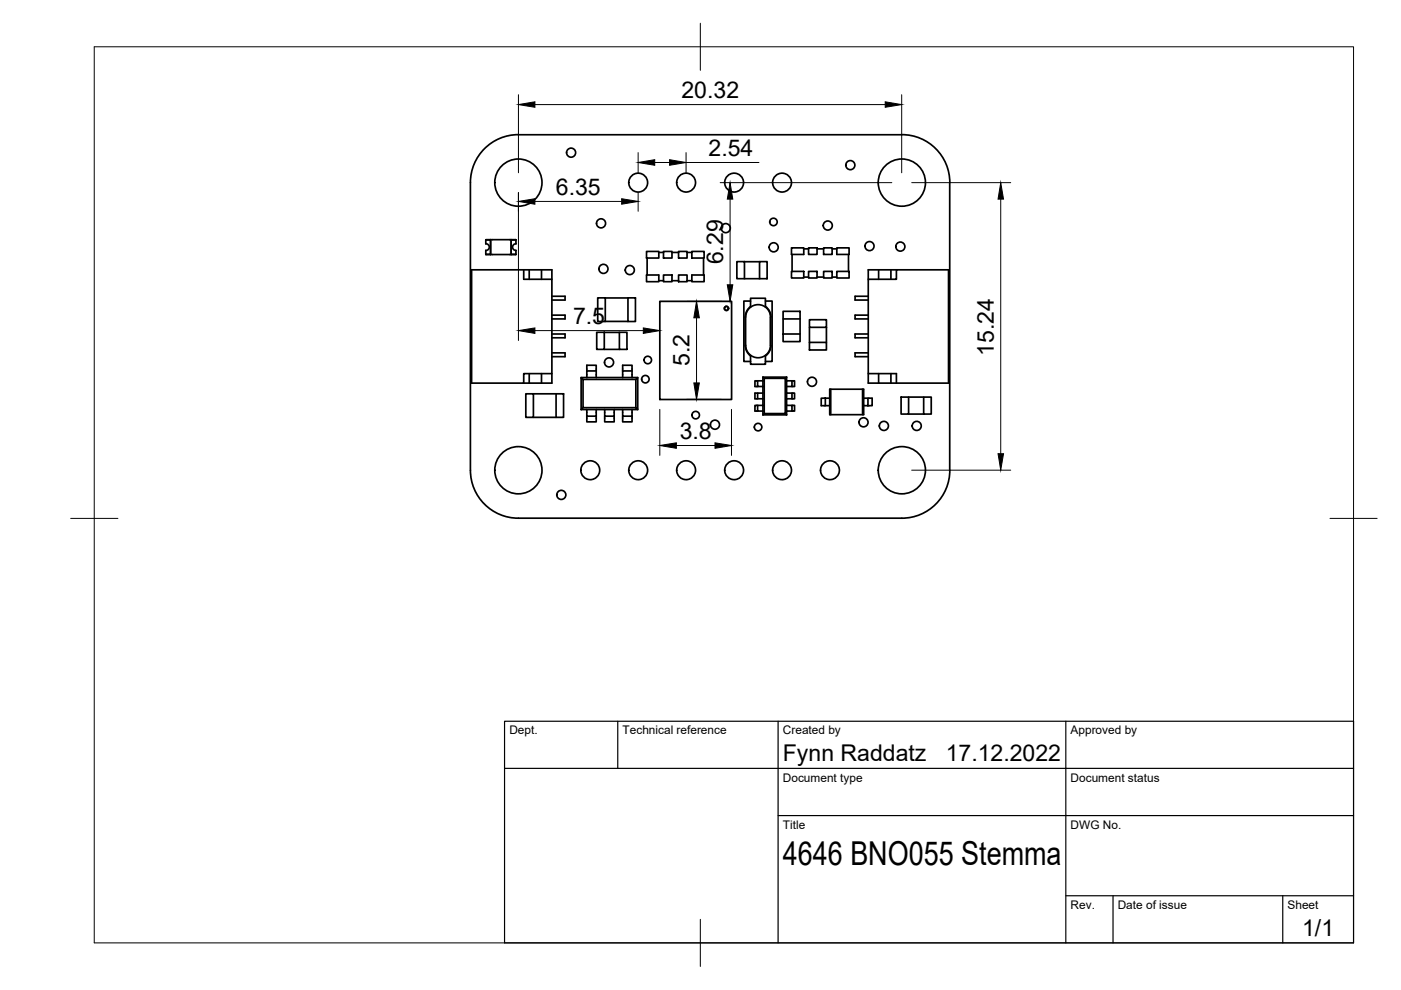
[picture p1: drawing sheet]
<svg xmlns="http://www.w3.org/2000/svg" width="297mm" height="210mm" viewBox="0 0 297 210" stroke-linecap="round" stroke-linejoin="round" font-family="sans-serif">
<!-- layer: Visible -->
<g fill="none" stroke="#000" stroke-width=".36">
<path d="M99.7 38.7v61a10.2 10.2 0 0 0 10.2 10.2M109.9 28.6l81.3-.1a10.2 10.2 0 0 1 10.2 10.2M109.9 28.5a10.2 10.2 0 0 0-10.2 10.2M201.4 38.7v61a10.2 10.2 0 0 1-10.2 10.2h-81.3M103 50.9h1v3h-1v-.8a.71 .71 0 0 0 .7-.7 .71 .71 0 0 0-.7-.7zM103 53.9l1 .1M104 50.8l-1 .1M104 50.8l5.4 .1M104 50.8v3.2M108.4 50.8v3.2M109.4 53.9l-5.4 .1M109.4 51.7h.1"/>
<path d="M109.4 53.1h.1M109.4 51.7a.71 .71 0 0 0-.7 .7 .71 .71 0 0 0 .7 .7M109.4 51.7v-.8h-1v3h1v-.8M111 57.2v2h6v20h-6v2h-11v-24h14.8M112.2 57.2v2M114.8 57.2h2.2v2M114.8 57.2v2M137.1 58.3h2.6v1.4h-2.6zM137.1 53.3h2.6v1.4h-2.6zM137.2 54.7v3.6M139.7 59.5h1M139.7 53.5h1"/>
<path d="M140.7 58.3h1.8v1.4h-1.8zM140.7 53.3h1.8v1.4h-1.8zM142.5 59.5h1.4M142.5 53.5h1.4M143.9 58.3h1.8v1.4h-1.8zM143.9 53.3h1.8v1.4h-1.8zM145.7 59.5h1M145.7 53.5h1M146.7 58.3h2.6v1.4h-2.6zM146.7 53.3h2.6v1.4h-2.6zM149.2 54.7v3.6M156.2 55.5h1.6v3.6h-1.6z"/>
<path d="M157.8 59.1h3.2M157.8 55.5h3.2M161 55.5h1.6v3.6h-1.6zM167.8 52.5h2.6v1.4h-2.6zM167.8 57.5h2.6v1.4h-2.6zM167.9 53.9v3.6M170.4 52.8h1M170.4 58.8h1M171.4 52.5h1.8v1.4h-1.8zM171.4 57.5h1.8v1.4h-1.8zM173.2 52.8h1.4M173.2 58.8h1.4"/>
<path d="M174.6 52.5h1.8v1.4h-1.8zM174.6 57.5h1.8v1.4h-1.8zM176.4 52.8h1M176.4 58.8h1M177.4 52.5h2.6v1.4h-2.6zM177.4 57.5h2.6v1.4h-2.6zM179.9 53.9v3.6M186.3 57.2v2M188.9 57.2v2M190.1 57.2h-6v2M112.2 79.2v2M114.8 79.2v2"/>
<path d="M117 79.2v2h-6M117 66.8h2.8v.8h-2.8M117 62.8h2.8v.8h-2.8M117 74.8h2.8v.8h-2.8M117 70.8h2.8v.8h-2.8M124.4 78.6v-1.2h2v1.2h-2v1.4M126.4 78.6v1.4M126.5 70.5h1.6v3.6h-1.6zM126.7 63.2h1.6v5h-1.6zM128.1 74.1h3.2M128.1 70.5h3.2M128.3 68.1h4.8"/>
<path d="M128.3 63.2h4.8M131.3 70.5h1.6v3.6h-1.6zM132 78.6v-1.2h2v1.2h-2v1.4M133.1 63.2h1.6v5h-1.6zM134 78.6v1.4M139.9 63.9h15.2v20.8h-15.2zM158.1 67.2v6M158.1 73.2a2.64 2.64 0 0 0 2.6 2.7 2.64 2.64 0 0 0 2.7-2.7M158.1 67.2a2.64 2.64 0 0 1 2.6-2.6 2.64 2.64 0 0 1 2.7 2.6M159.1 65.1v-1.9h3.2v1.9M159.1 63.8h-1.4v12.8h1.4M159.1 75.3v1.9h3.2v-1.9"/>
<path d="M159.1 65a2.7 2.7 0 0 0-1.1 2.2v6.1a2.82 2.82 0 0 0 1.1 2.2M161.8 80v3.3M161.8 80h5M161.8 80l.2 .2M162.3 63.8h1.4v12.8h-1.4M162.3 65a2.62 2.62 0 0 1 1.1 2.2v6.1a2.7 2.7 0 0 1-1.1 2.2M163.3 67.2v6M166 66h3.6v1.6h-3.6zM166 70.8h3.6v1.6h-3.6zM166 67.6v3.2M166.8 80v3.3M166.8 80l-.3 .2"/>
<path d="M169.6 67.6v3.2M171.6 72.6h3.6v1.6h-3.6zM171.6 67.8h3.6v1.6h-3.6zM171.6 69.4v3.2M175.2 69.4v3.2M184.1 79.2v2h2.2M184.1 66.8h-2.8v.8h2.8M184.1 62.8h-2.8v.8h2.8M184.1 74.8h-2.8v.8h2.8M184.1 70.8h-2.8v.8h2.8M186.3 79.2v2M188.9 79.2v2"/>
<path d="M111.5 83.5h1.6v5h-1.6zM113.1 88.5h4.8M113.1 83.5h4.8M117.9 83.5h1.6v5h-1.6zM123.2 80h12M123.2 86.8h12M123.6 80.4h11.2v6h-11.2zM123.6 80.4l-.4-.4v6.8M123.6 86.4l-.4 .4M124.4 88.2v1.2h2v-1.2M124.4 86.8v1.4h2v-1.4M128.2 88.2v1.2h2v-1.2"/>
<path d="M128.2 86.8v1.4h2v-1.4M132 88.2v1.2h2v-1.2M132 86.8v1.4h2v-1.4M134.8 80.4l.4-.4v6.8l-.4-.4M160.6 83.3h-.5v1.3h1.7M160.6 84.6v-1.3h1.2v1.3M160.6 82h-.5v-1.3h.5v1.3h1.2M160.6 80.7h1.2M160.6 87.2h-.5v-1.2h.5v1.2h1.2M160.6 86h1.2M161.8 84.6v3.4M161.8 88h5"/>
<path d="M162 80.2h4.5v7.5h-4.5zM162 87.7l-.2 .3M166.5 87.7l.3 .3M166.8 83.3h1.1v1.3h-1.1zM166.8 80.7h1.1v1.3h-1.1M166.8 86h1.1v1.2h-1.1M166.8 84.6v3.4M167.9 83.3h.6v1.3h-.6M167.9 80.7h.6v1.3h-.6M167.9 86h.6v1.2h-.6M175 84.4h.9v1.6h-.9zM175 84.4h-.9v1.6h.9"/>
<path d="M175.9 86v1.9h7.2v-1.9M175.9 84.4v-1.9h.2v5.4M176.1 82.5h7v1.9M182.9 82.5v5.4M183.1 84.4h.9v1.6h-.9zM184 84.4h.9v1.6h-.9M186.3 81.2h14.8v-24h-11v2h-6v20h6v2M191.1 84.2h1.5v3.6h-1.5zM192.6 84.2h3.2M192.6 87.8h3.2M195.8 84.2h1.6v3.6h-1.6z"/>
<circle cx="109.9" cy="38.7" r="5"/>
<circle cx="121.1" cy="32.4" r=".96"/>
<circle cx="135.3" cy="38.7" r="2"/>
<circle cx="145.5" cy="38.7" r="2"/>
<circle cx="155.6" cy="38.7" r="2"/>
<circle cx="165.8" cy="38.7" r="2"/>
<circle cx="180.3" cy="35" r=".96"/>
<circle cx="191.2" cy="38.7" r="5"/>
<circle cx="127.4" cy="47.4" r=".96"/>
<circle cx="127.9" cy="57" r=".96"/>
<circle cx="133.5" cy="57.3" r=".96"/>
<circle cx="153.9" cy="48.4" r=".96"/>
<circle cx="164" cy="47.1" r=".79"/>
<circle cx="164" cy="52.4" r=".96"/>
<circle cx="175.5" cy="47.8" r=".96"/>
<circle cx="184.4" cy="52.2" r=".96"/>
<circle cx="190.9" cy="52.3" r=".96"/>
<circle cx="129.1" cy="76.8" r=".96"/>
<circle cx="137.3" cy="76.3" r=".79"/>
<circle cx="154" cy="65.4" r=".43"/>
<circle cx="109.9" cy="99.7" r="5"/>
<circle cx="125.1" cy="99.7" r="2"/>
<circle cx="135.3" cy="99.7" r="2"/>
<circle cx="136.8" cy="80.4" r=".79"/>
<circle cx="145.5" cy="99.7" r="2"/>
<circle cx="147.5" cy="88" r=".79"/>
<circle cx="151.6" cy="90" r=".96"/>
<circle cx="155.6" cy="99.7" r="2"/>
<circle cx="160.7" cy="90.6" r=".79"/>
<circle cx="165.8" cy="99.7" r="2"/>
<circle cx="172.2" cy="80.9" r=".96"/>
<circle cx="176" cy="99.7" r="2"/>
<circle cx="183.1" cy="89.5" r=".96"/>
<circle cx="187.4" cy="90.3" r=".96"/>
<circle cx="191.2" cy="99.7" r="5"/>
<circle cx="194.4" cy="90.3" r=".96"/>
<circle cx="119" cy="104.9" r=".96"/>
</g>
<!-- layer: BORDER -->
<path d="M20 9.9h267v190h-267zM148.5 4.9v10M15 109.9h10M282 109.9h10M148.5 194.9v10" fill="none" stroke="#000" stroke-width=".21"/>
<!-- layer: TITLEBLOCK -->
<path d="M107 152.9h180v47h-180zM131 152.9v10M165 152.9v47M226 152.9v47M107 162.9h180M165 172.9h122M226 189.9h61M236 189.9v10M272 189.9v10" fill="none" stroke="#000" stroke-width=".25"/>
<!-- layer: FD_Dimensions -->
<g fill="none" stroke="#000" stroke-width=".21">
<path d="M109.9 20.1v16.5M113.4 22.2h74.3M135.3 32.4v4.2M138.8 34.5h3.2M145.5 32.4v4.2M145.5 34.5h15.4M152.7 38.7h36.4M191.2 20.1v16.5M193.3 38.7h21M109.9 40.8v31.4M113.4 42.7h18.4M135.3 40.8v4"/>
<path d="M154.8 42.2v18.2M212.2 42.2v54M113.4 70.1h23M145.6 63.9h7.4M147.7 67.4v13.8M139.9 86.8v9.8M143.4 94.5h8.2M145.6 84.7h7.4M155.1 86.8v9.8M193.3 99.7h21"/>
</g>
<g fill="#000" stroke="#000" stroke-width=".21">
<path d="M109.9 22.2l3.5-.6v1.1zM135.3 34.5l3.5-.6v1.1zM142 33.9l3.5 .6-3.5 .5zM187.7 21.6l3.5 .6-3.5 .5zM109.9 42.7l3.5-.6v1.2zM131.8 42.1l3.5 .6-3.5 .6zM154.8 38.7l.6 3.5h-1.2zM212.2 38.7l.6 3.5h-1.2zM109.9 70.1l3.5-.6v1.2zM136.4 69.5l3.5 .6-3.5 .6zM147.7 63.9l.6 3.5h-1.2zM154.2 60.4h1.2l-.6 3.5z"/>
<path d="M139.9 94.5l3.5-.6v1.2zM147.1 81.2h1.2l-.6 3.5zM151.6 93.9l3.5 .6-3.5 .6zM211.6 96.2h1.2l-.6 3.5z"/>
</g>
<text font-size="7" x="166" y="183.4">4646 BNO055 Stemma</text>
<g font-size="4.9">
<text x="144.5" y="20.7">20.32</text>
<text x="150.2" y="33">2.54</text>
<text x="117.9" y="41.2">6.35</text>
<text x="153.3" y="56.1" transform="rotate(-90 153.3 56.1)">6.29</text>
<text x="121.5" y="68.6">7.5</text>
<text x="146.2" y="77.7" transform="rotate(-90 146.2 77.7)">5.2</text>
<text x="210.7" y="75.5" transform="rotate(-90 210.7 75.5)">15.24</text>
<text x="144.1" y="93">3.8</text>
<text x="166" y="161.4">Fynn Raddatz</text>
<text x="200.5" y="161.4">17.12.2022</text>
<text x="276.1" y="198.6">1/1</text>
</g>
<g font-size="2.5">
<text x="108" y="155.7">Dept.</text>
<text x="132" y="155.7">Technical reference</text>
<text x="166" y="155.7">Created by</text>
<text x="227" y="155.7">Approved by</text>
<text x="166" y="165.7">Document type</text>
<text x="227" y="165.7">Document status</text>
<text x="166" y="175.7">Title</text>
<text x="227" y="175.7">DWG No.</text>
<text x="227" y="192.7">Rev.</text>
<text x="237" y="192.7">Date of issue</text>
<text x="273" y="192.7">Sheet</text>
</g>
</svg>
